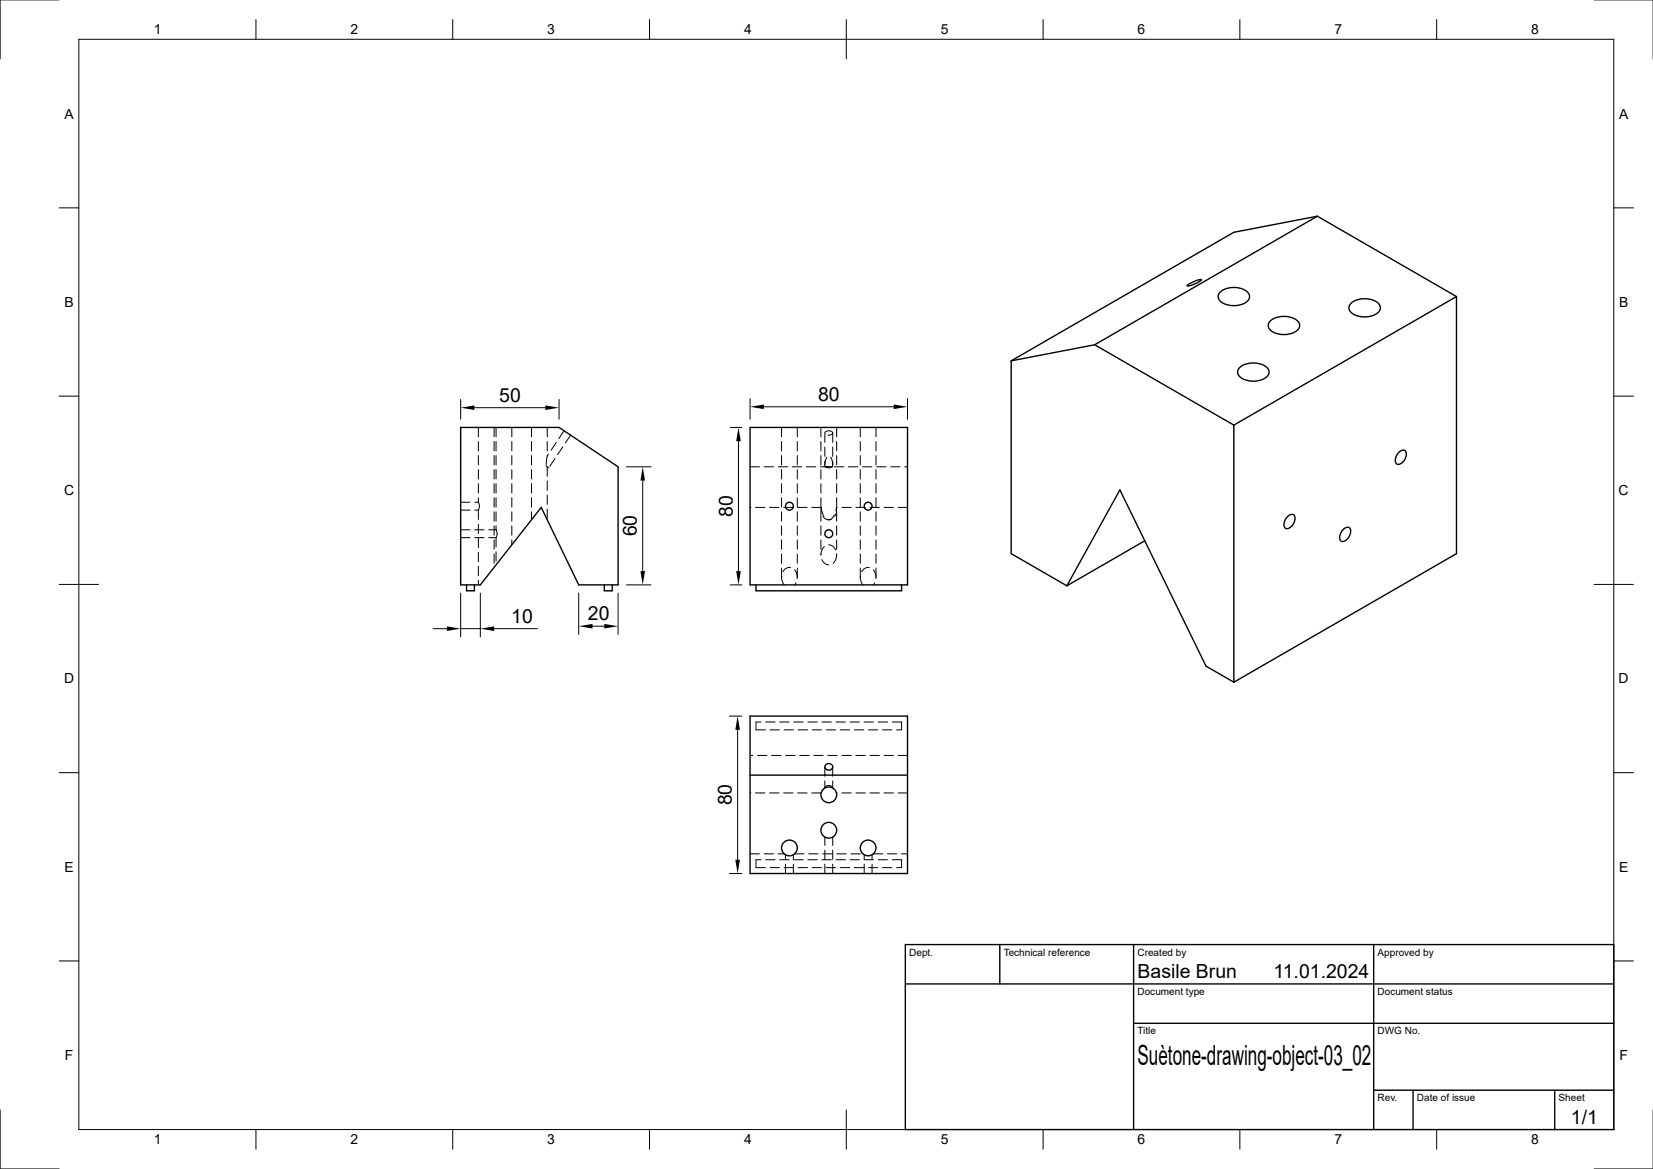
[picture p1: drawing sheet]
<svg xmlns="http://www.w3.org/2000/svg" width="420mm" height="297mm" viewBox="0 0 420 297" stroke-linecap="round" stroke-linejoin="round" font-family="sans-serif">
<!-- layer: BORDER -->
<g fill="none" stroke="#000" stroke-width=".25">
<path d="M20 10h390v277h-390zM65 5v5M115 5v5M165 5v5M215 5v10M265 5v5M315 5v5M365 5v5M15 52.8h5M410 52.8h5M15 100.6h5M410 100.6h5"/>
<path d="M15 148.5h10M405 148.5h10M15 196.3h5M410 196.3h5M15 244.1h5M410 244.1h5M65 287v5M115 287v5M165 287v5M215 282v10M265 287v5M315 287v5"/>
<path d="M365 287v5"/>
</g>
<!-- layer: Defpoints -->
<path d="M0 0h15M0 0v15M405 0h15v15M0 282v15h15M420 282v15h-15" fill="none" stroke="#000" stroke-width=".25"/>
<!-- layer: TITLEBLOCK -->
<path d="M230 240h180v47h-180zM254 240v10M288 240v47M349 240v47M230 250h180M288 260h122M349 277h61M359 277v10M395 277v10" fill="none" stroke="#000" stroke-width=".35"/>
<!-- layer: FD_Dimensions -->
<g fill="none" stroke="#000" stroke-width=".25">
<path d="M117 101.5v5M120.5 103.6h18M142 101.5v5M159.1 118.6h6.3M185.5 108.6h3M187.6 112.1v33M190.6 101.3v5.2M194.1 103.4h33M230.6 101.3v5.2M163.3 122.1v23M110 159.7h3.5M117 150.7v11.1"/>
<path d="M117 159.7h5M122 150.7v11.1M125.5 159.7h11M147 150.7v10.5M150.5 159.1h3M157 150.7v10.5M159.1 148.6h6.3M185.5 148.6h3M185.3 181.9h3.2M187.4 185.4v33M185.3 221.9h3.2"/>
</g>
<g fill="#000">
<path d="M117 103.6l3.5-.6v1.2zM138.5 103l3.5 .6-3.5 .6zM187.6 108.6l.6 3.5h-1.1zM190.6 103.4l3.5-.6v1.1zM227.1 102.8l3.5 .6-3.5 .5zM163.3 118.6l.6 3.5h-1.2zM113.5 159.1l3.5 .6-3.5 .6zM122 159.7l3.5-.6v1.2zM147 159.1l3.5-.6v1.2zM153.5 158.5l3.5 .6-3.5 .6zM162.7 145.1h1.2l-.6 3.5zM187.1 145.1h1.1l-.6 3.5z"/>
<path d="M187.4 181.9l.6 3.5h-1.2zM186.8 218.4h1.2l-.6 3.5z"/>
</g>
<!-- layer: Visible -->
<g fill="none" stroke="#000" stroke-width=".35">
<path d="M334.7 54.9l35.4 20.4M334.7 54.9l-56.6 32.7M334.7 54.9l-21.2 4.1-56.6 32.7M301.7 72.5a7.2 7.2 0 0 1 3.6-1.5 6.4 6.4 0 0 1-3.7 1.6zM310.2 74.1a5.7 5.7 0 0 1 7 .3 1.68 1.68 0 0 1-.9 2.6 5.7 5.7 0 0 1-6.5-.8 1.51 1.51 0 0 1 .4-2.1zM343.4 76.9a5.7 5.7 0 0 1 7 .4 1.68 1.68 0 0 1-.8 2.5 5.7 5.7 0 0 1-6.6-.7 1.51 1.51 0 0 1 .4-2.2zM370.1 75.3v65.4l-56.6 32.6M370.1 75.3l-56.6 32.7M256.9 91.7v49l14.2 8.1M278.1 87.6l-21.2 4.1M278.1 87.6l35.4 20.4M315.1 93.2a5.7 5.7 0 0 1 7 .4 1.68 1.68 0 0 1-.8 2.6 5.7 5.7 0 0 1-6.5-.8 1.51 1.51 0 0 1 .3-2.2z"/>
<path d="M322.9 81.4a5.7 5.7 0 0 1 7 .4 1.68 1.68 0 0 1-.8 2.5 5.7 5.7 0 0 1-6.6-.7 1.51 1.51 0 0 1 .4-2.2zM117 108.6h25l15 10v30h-10l-9.5-19.7-15.5 19.7h-5zM190.6 108.6h40v40h-40zM313.5 108v65.3M355.3 115.1a1.23 1.23 0 0 1 1.9-.4 2.68 2.68 0 0 1-1.9 3.3 1.12 1.12 0 0 1-.6-1.8zM290.9 137.4l-19.8 11.4M327 131.4a1.23 1.23 0 0 1 1.9-.4 2.68 2.68 0 0 1-1.9 3.3 1.12 1.12 0 0 1-.6-1.8zM341.2 134.7a1.23 1.23 0 0 1 1.8-.4 2.68 2.68 0 0 1-1.8 3.3 1.12 1.12 0 0 1-.7-1.8zM118.5 148.6v1.5h2v-1.5M153.5 148.6v1.5h2v-1.5M192.1 148.6v1.5h37v-1.5M271.1 148.8l13.4-24.3 21.9 44.7 7.1 4.1"/>
<path d="M190.6 196.9h40M190.6 181.9h40v40h-40zM209.9 194.2a.9 .9 0 0 1 1.4 0 .9 .9 0 0 1-.3 1.4 .88 .88 0 0 1-1.2-.2 .88 .88 0 0 1 .1-1.2z"/>
<circle cx="200.6" cy="128.6" r="1"/>
<circle cx="210.6" cy="135.6" r="1"/>
<circle cx="220.6" cy="128.6" r="1"/>
<circle cx="200.6" cy="215.4" r="2"/>
<circle cx="210.6" cy="210.9" r="2"/>
<circle cx="210.6" cy="201.9" r="2"/>
<circle cx="220.6" cy="215.4" r="2"/>
</g>
<!-- layer: Hidden -->
<g fill="none" stroke="#000" stroke-width=".25" stroke-dasharray="2.4 1.2">
<path d="M121.5 108.6v19M125.5 108.6v35.5M126 108.6v26M130 108.6v29.8M135 108.6v23.5M138.8 118.4l.6 .5M139 108.6v7.3M139 118.6v13.5M139 115.9l-.2 2.5M143.3 109.4l-4.3 6.5M145 110.6l-5.6 8.3M190.6 118.6h40"/>
<path d="M198.6 108.6v38.1M202.6 108.6v38.1M208.6 108.6v32.4M209.6 110v8.1M209.6 118.4l.8 .5 .7-.1 .5-.4M209.6 118.4l.3-1.8a.72 .72 0 0 1 .7-.7 .72 .72 0 0 1 .7 .7l.3 1.8M209.7 109.8l.9-.4a.71 .71 0 0 1 .9 .8l-.9 .4a.71 .71 0 0 1-.9-.8zM211.6 118.4l-1.2 .2-.8-.2M211.6 110v8.1M212.6 108.6v32.4M218.6 108.6v38.1M222.6 108.6v38.1"/>
<path d="M117 134.6h9M117 136.6h9M117 127.6h4.5M117 129.6h4.5M121.5 129.6l.3-1M121.5 129.6v19M121.8 128.6l-.3-1M126 136.6l.3-1M126 136.6v6.9M126.3 135.6l-.3-1M208.6 128.9h-18M208.6 128.9a3 3 0 0 0 2 3.2 2.66 2.66 0 0 0 1.8-2.5l.1-.7"/>
<path d="M209.2 139.2a1.87 1.87 0 0 1 2-.7 1.87 1.87 0 0 1 1.3 1.8 2.31 2.31 0 0 1-2.5 3.1 2.84 2.84 0 0 1-.8-4.2zM212.5 128.9a2.63 2.63 0 0 1-1.9 3.2 2.45 2.45 0 0 1-2-3.2M230.6 128.9h-18.1M199.3 148.6a2.85 2.85 0 0 1 .9-4.4 2.4 2.4 0 0 1 2.2 3.5l-.5 .9M219.3 148.6a2.85 2.85 0 0 1 .9-4.4 2.4 2.4 0 0 1 2.2 3.5l-.5 .9M192.1 183.4v2M192.1 185.4h37M209.6 194.8v5.4M211.6 194.8v5.4M229.1 183.4h-37M229.1 185.4v-2M230.6 191.9h-40"/>
<path d="M190.6 216.9h8.7M192.1 218.4v2M201.9 216.9h17.4M208.6 201.5h-18M209.6 200.2a1.06 1.06 0 0 1 1-.7 1.06 1.06 0 0 1 1 .7M221.9 216.9h8.7M229.1 218.4h-37M230.6 201.5h-18.1M192.1 220.4h37M199.6 221.9v-4.7M201.6 221.9v-4.7M209.6 221.9v-9.2"/>
<path d="M211.6 221.9v-9.2M219.6 221.9v-4.7M221.6 221.9v-4.7M229.1 220.4v-2"/>
</g>
<text font-size="7.1" x="289" y="270.5">Suètone-drawing-object-03_02</text>
<g font-size="4.9">
<text x="207.9" y="101.9">80</text>
<text x="126.8" y="102.1">50</text>
<text x="186.2" y="131.3" transform="rotate(-90 186.2 131.3)">80</text>
<text x="161.8" y="136.3" transform="rotate(-90 161.8 136.3)">60</text>
<text x="129.9" y="158.3">10</text>
<text x="149.4" y="157.6">20</text>
<text x="186" y="204.6" transform="rotate(-90 186 204.6)">80</text>
<text x="289" y="248.5">Basile Brun</text>
<text x="323.6" y="248.5">11.01.2024</text>
<text x="399.1" y="285.6">1/1</text>
</g>
<g font-size="3.5">
<text x="39.1" y="8.7">1</text>
<text x="89.1" y="8.7">2</text>
<text x="139.1" y="8.7">3</text>
<text x="189.1" y="8.7">4</text>
<text x="239.1" y="8.7">5</text>
<text x="289.1" y="8.7">6</text>
<text x="339.1" y="8.7">7</text>
<text x="389.1" y="8.7">8</text>
<text x="16.4" y="30.1">A</text>
<text x="411.4" y="30.1">A</text>
<text x="16.4" y="78">B</text>
<text x="411.4" y="78">B</text>
<text x="16.3" y="125.8">C</text>
<text x="411.3" y="125.8">C</text>
<text x="16.3" y="173.6">D</text>
<text x="411.3" y="173.6">D</text>
<text x="16.4" y="221.5">E</text>
<text x="411.4" y="221.5">E</text>
<text x="16.5" y="269.3">F</text>
<text x="411.5" y="269.3">F</text>
<text x="39.1" y="290.7">1</text>
<text x="89.1" y="290.7">2</text>
<text x="139.1" y="290.7">3</text>
<text x="189.1" y="290.7">4</text>
<text x="239.1" y="290.7">5</text>
<text x="289.1" y="290.7">6</text>
<text x="339.1" y="290.7">7</text>
<text x="389.1" y="290.7">8</text>
</g>
<g font-size="2.5">
<text x="231" y="242.8">Dept.</text>
<text x="255" y="242.8">Technical reference</text>
<text x="289" y="242.8">Created by</text>
<text x="350" y="242.8">Approved by</text>
<text x="289" y="252.8">Document type</text>
<text x="350" y="252.8">Document status</text>
<text x="289" y="262.8">Title</text>
<text x="350" y="262.8">DWG No.</text>
<text x="350" y="279.8">Rev.</text>
<text x="360" y="279.8">Date of issue</text>
<text x="396" y="279.8">Sheet</text>
</g>
</svg>
